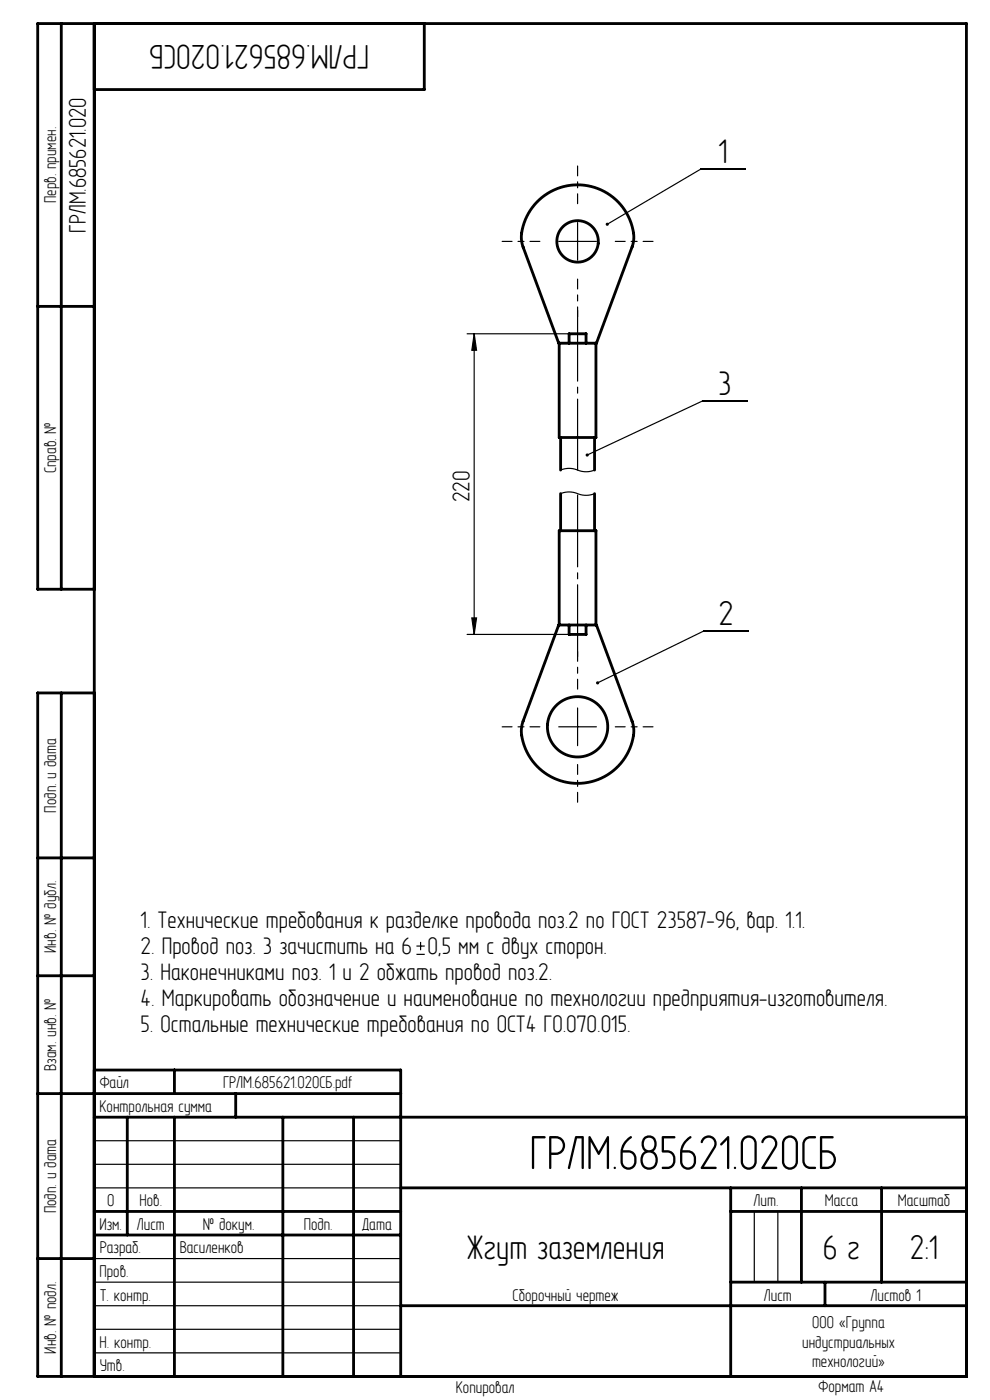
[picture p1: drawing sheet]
<svg xmlns="http://www.w3.org/2000/svg" width="210mm" height="297mm" viewBox="0 0 210 297" stroke-linecap="round" stroke-linejoin="round" font-family="sans-serif">
<g fill="none" stroke="#000" stroke-width=".25">
<path d="M158.1 35.9h-9.4l-19.9 11.7M118.5 51.2h8M122.5 47.2v8M99.1 70.8h21.6M100.6 70.8v63.8M100.6 70.8l.5 3.5h-1zM118.9 99.7a5.5 5.5 0 0 1 4.5 .3 4.7 4.7 0 0 0 2.7-.3M158.5 85h-9.4l-24.5 11.5M118.9 104.7a5.5 5.5 0 0 1 4.5 .3 4.7 4.7 0 0 0 2.7-.3M99.1 134.6h21.6M100.1 131.1h1l-.5 3.5zM158.7 133.9h-9.4l-22.5 11"/>
<path d="M118.5 154.2h8M122.5 150.2v8M89.2 199.8v1.8M88.3 202.5h1.8M88.3 200.7h1.8M20 242h65M20 247h65M20 252h65M160 257v15M165 257v15M20 277h65M20 272h65"/>
<path d="M20 267h65M20 287h65M20 282h65"/>
</g>
<path d="M114.5 51.2h-8M122.5 43.2v-8M122.5 59.2v8M130.5 51.2h8M114.5 154.2h-8M122.5 146.2v-8M130.5 154.2h8M122.5 162.2v8" fill="none" stroke="#000" stroke-width=".25" stroke-dasharray="15.2 1.3 1.3 1.3" stroke-dashoffset="13.1"/>
<path d="M122.5 104.7v34.9" fill="none" stroke="#000" stroke-width=".25" stroke-dasharray="15.2 1.3 1.3 1.3" stroke-dashoffset="-.3"/>
<path d="M122.5 65.8v33.9" fill="none" stroke="#000" stroke-width=".25" stroke-dasharray="15.2 1.3 1.3 1.3" stroke-dashoffset=".2"/>
<g fill="none" stroke="#000" stroke-width=".6">
<path d="M13 5v120M20 5v287M90 5v14h-70M8 65h12M118.6 72.8v20h7.8v-20M118.6 72.8h7.8M118.6 72.8l-7.6-20.4a7.8 7.8 0 0 1 .8-6.5 11.9 11.9 0 0 1 13.3-6.4 11.9 11.9 0 0 1 9.3 11.4l-.3 1.5-7.7 20.4M120.7 72.8v-2h3.6v2M118.9 92.8v6.9M126.1 92.8v6.9M118.9 104.7v7.9M126.1 104.7v7.9"/>
<path d="M20 125h-12v-120h197v287h-197v-145h12M118.6 132.6h7.8M118.6 132.6v-20h7.8v20M118.6 132.6l-7.6 20.4a7.8 7.8 0 0 0 .8 6.5 11.9 11.9 0 0 0 13.3 6.4 11.9 11.9 0 0 0 9.3-11.4l-.3-1.5-7.7-20.4M120.7 132.6v2h3.6v-2M13 147v145M8 182h12M8 207h12M8 232h77M20 227h65v65M20 237h185M27 237v25"/>
<path d="M37 227v5M37 237v55M50 232v5M60 237v55M75 237v55M20 257h65M85 252h120M155 252v40M155 257h50M170 252v20M187 252v20M8 267h12"/>
<path d="M20 262h65M85 277h120M155 272h50M175 272v5"/>
<circle cx="122.5" cy="51.2" r="4.4"/>
<circle cx="122.5" cy="154.2" r="6.4"/>
</g>
<g fill="#000">
<path d="M128.6 47.4l-.1 .3 .3-.1-.3 .1a.33 .33 0 0 0 .5 .1 .33 .33 0 0 0 .1-.5 .33 .33 0 0 0-.5 .1zM124.3 96.3v.4l.3-.2-.3 .2a.33 .33 0 0 0 .4 .1 .33 .33 0 0 0 .1-.5 .33 .33 0 0 0-.5 0zM126.5 144.6v.4l.3-.1-.3 .1a.33 .33 0 0 0 .4 .1 .33 .33 0 0 0 .1-.4 .33 .33 0 0 0-.5-.1z"/>
<path d="M100.6 70.8l.5 3.5h-1zM100.1 131.1h1l-.5 3.5z"/>
</g>
<text font-size="11" x="112.3" y="248">ГРЛМ.685621.020СБ</text>
<g font-size="7.8">
<text x="78.3" y="9.5" transform="rotate(-180 78.3 9.5)">ГРЛМ.685621.020СБ</text>
<text x="152.4" y="34.7">1</text>
<text x="152.4" y="83.8">3</text>
<text x="152.4" y="132.7">2</text>
<text x="99" y="267">Жгут заземления</text>
<text x="174.6" y="267">6 г</text>
<text x="193" y="267">2:1</text>
</g>
<g font-size="5.5">
<text x="18.2" y="49.3" transform="rotate(-90 18.2 49.3)">ГРЛМ.685621.020</text>
<text x="99.6" y="106.6" transform="rotate(-90 99.6 106.6)">220</text>
<text x="29.8" y="196.9">1. Технические требования к разделке провода поз.2 по ГОСТ 23587-96, вар. 1.1.</text>
<text x="29.8" y="202.4">2. Провод поз. 3 зачистить на 6</text>
<text x="90.7" y="202.4">0,5 мм с двух сторон.</text>
<text x="29.8" y="207.9">3. Наконечниками поз. 1 и 2 обжать провод поз.2.</text>
<text x="29.8" y="213.4">4. Маркировать обозначение и наименование по технологии предприятия-изготовителя.</text>
<text x="29.8" y="218.9">5. Остальные технические требования по ОСТ4 ГО.070.015.</text>
</g>
<g font-size="3.9">
<text x="11.9" y="43.1" transform="rotate(-90 11.9 43.1)">Перв. примен.</text>
<text x="11.9" y="100.4" transform="rotate(-90 11.9 100.4)">Справ. №</text>
<text x="11.9" y="172.4" transform="rotate(-90 11.9 172.4)">Подп. и дата</text>
<text x="11.9" y="202.1" transform="rotate(-90 11.9 202.1)">Инв. № дубл.</text>
<text x="11.9" y="227.2" transform="rotate(-90 11.9 227.2)">Взам. инв. №</text>
<text x="21.2" y="230.9">Файл</text>
<text x="47.3" y="230.9">ГРЛМ.685621.020СБ.pdf</text>
<text x="21.1" y="235.9">Контрольная сумма</text>
<text x="11.9" y="257.4" transform="rotate(-90 11.9 257.4)">Подп. и дата</text>
<text x="22.7" y="255.9">0</text>
<text x="29.6" y="255.9">Нов.</text>
<text x="159.9" y="255.9">Лит.</text>
<text x="174.9" y="255.9">Масса</text>
<text x="190.4" y="255.9">Масштаб</text>
<text x="21.1" y="260.9">Изм.</text>
<text x="29" y="260.9">Лист</text>
<text x="43" y="260.9">№ докум.</text>
<text x="64.4" y="260.9">Подп.</text>
<text x="76.9" y="260.9">Дата</text>
<text x="21.1" y="265.9">Разраб.</text>
<text x="38.1" y="265.9">Василенков</text>
<text x="21.1" y="270.9">Пров.</text>
<text x="21.1" y="275.9">Т. контр.</text>
<text x="108.7" y="275.9">Сборочный чертеж</text>
<text x="162" y="275.9">Лист</text>
<text x="184.7" y="275.9">Листов 1</text>
<text x="172.3" y="281.7">ООО «Группа</text>
<text x="11.9" y="287.1" transform="rotate(-90 11.9 287.1)">Инв. № подл.</text>
<text x="21.1" y="285.9">Н. контр.</text>
<text x="170.2" y="285.9">индустриальных</text>
<text x="21.2" y="290.9">Утв.</text>
<text x="172.2" y="290.1">технологий»</text>
<text x="96.7" y="295.6">Копировал</text>
<text x="173.6" y="295.4">Формат A4</text>
</g>
</svg>
